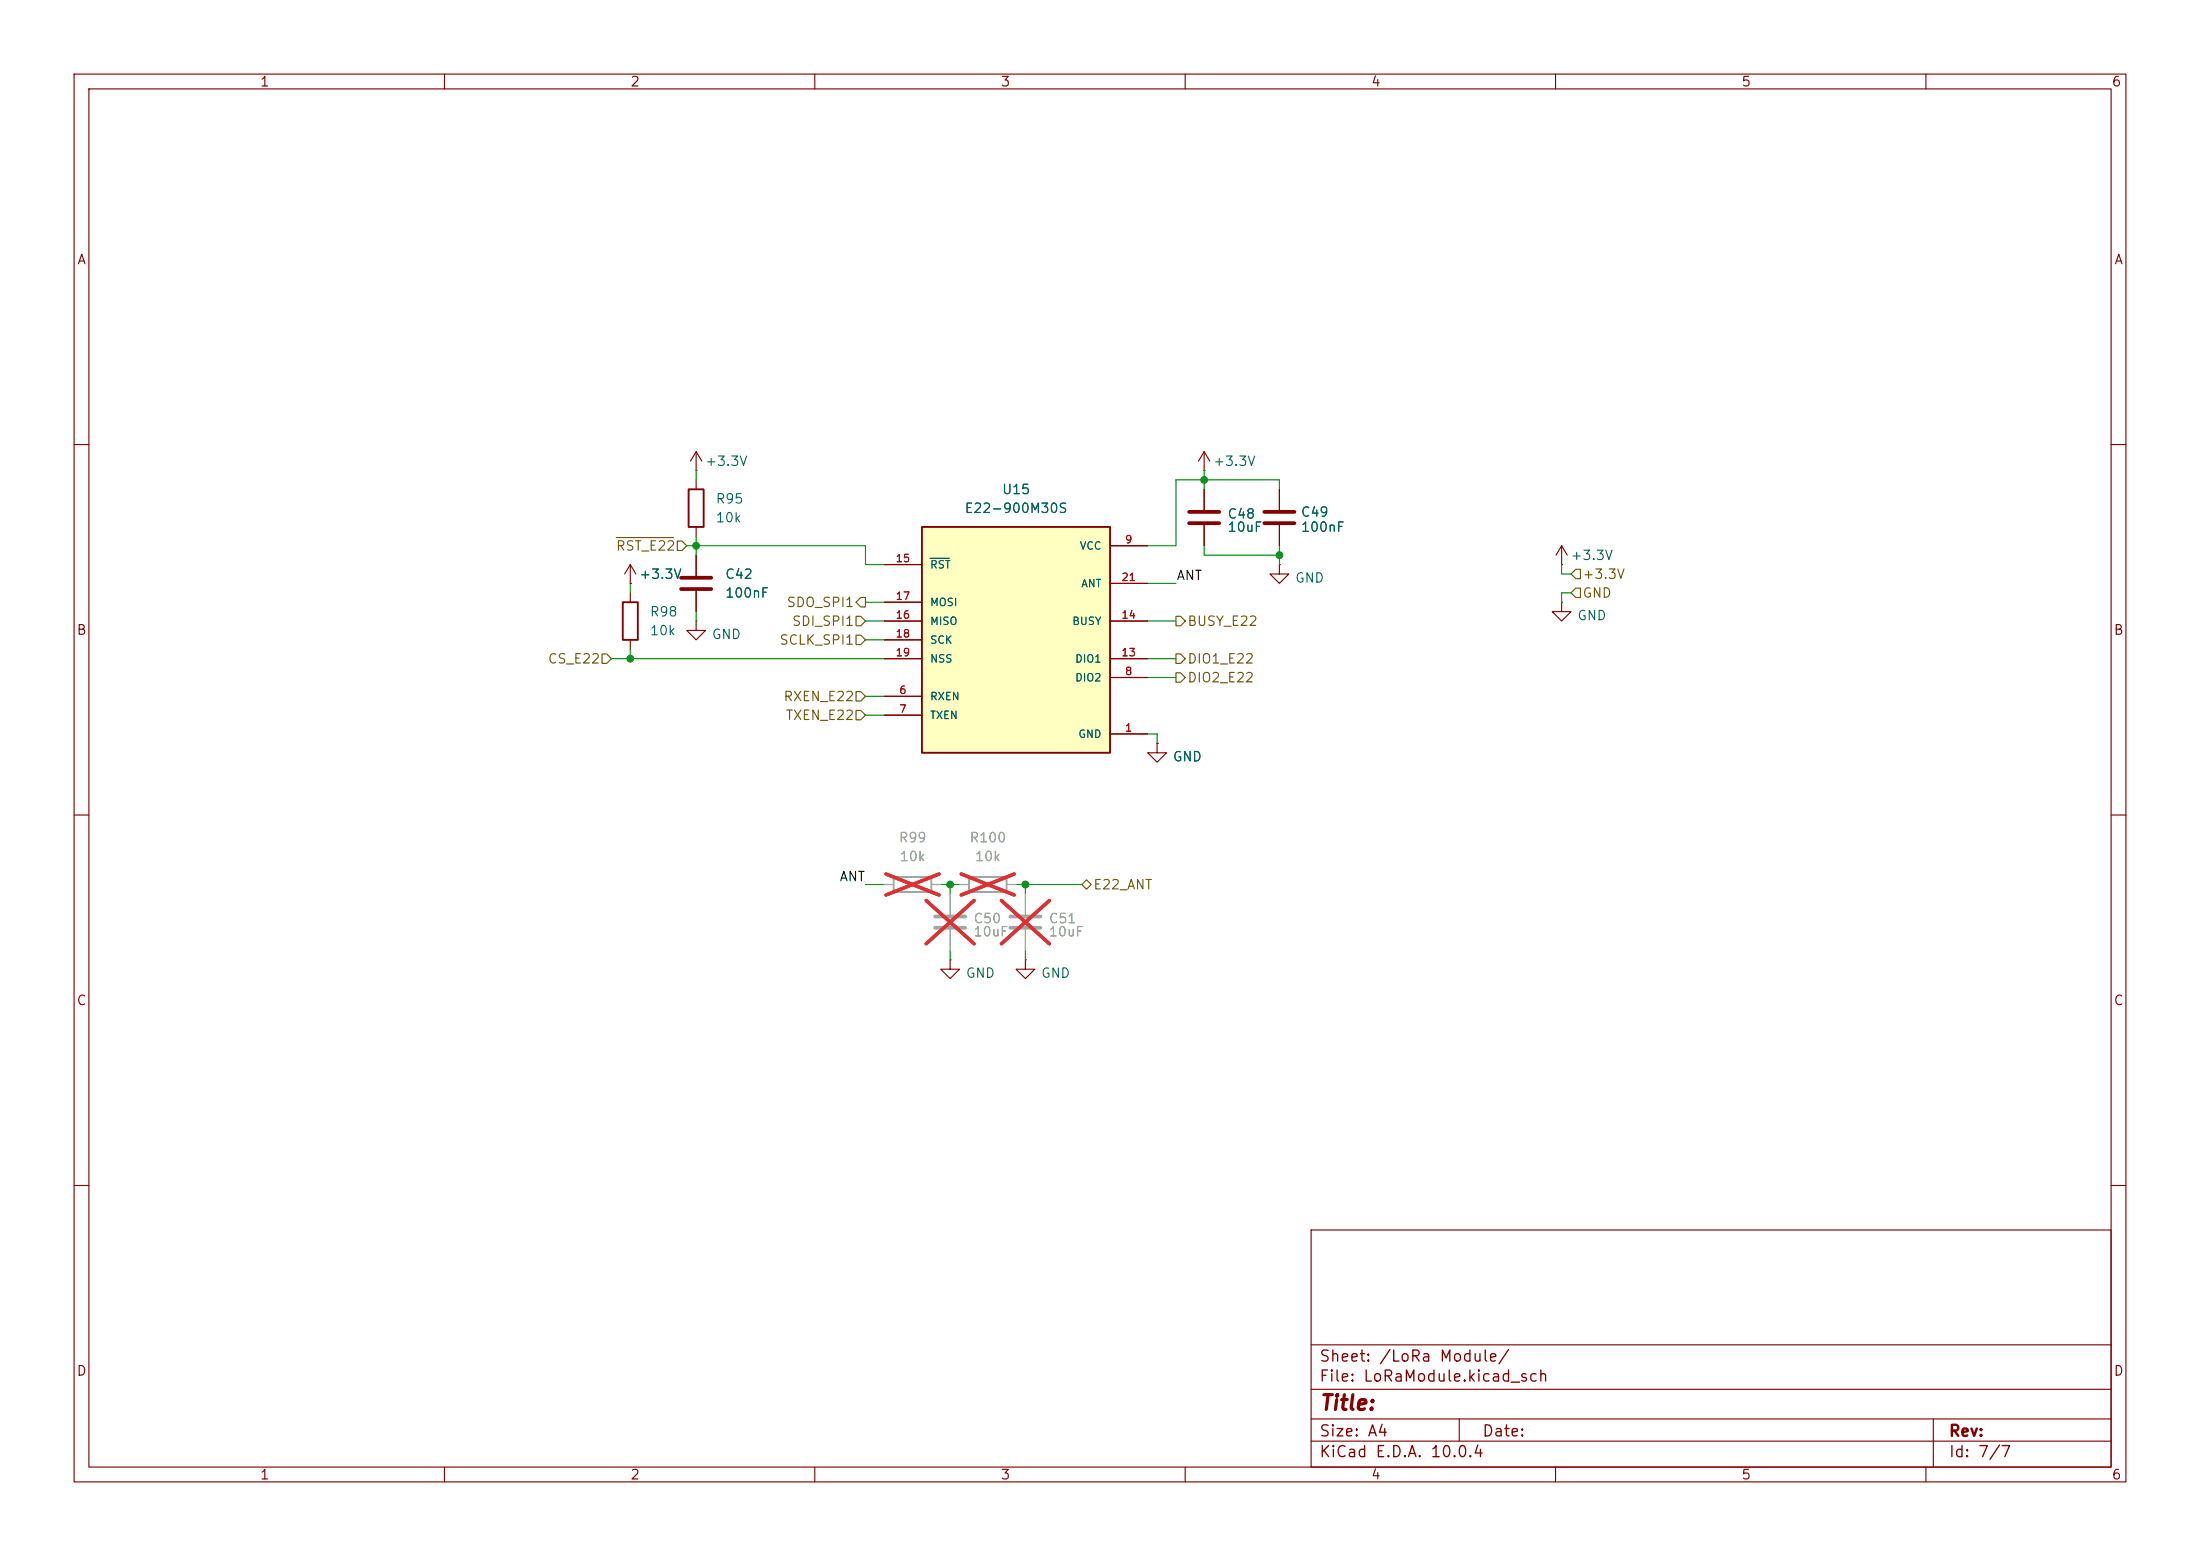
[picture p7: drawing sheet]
(kicad_sch
 (version 20260306)
 (generator "eeschema")
 (generator_version "10.0")
 (paper "A4")
 (lib_symbols
  (symbol "Device:C"
   (pin_numbers (hide yes))
   (pin_names
    (offset 0.254)) (exclude_from_sim no) (in_bom yes) (on_board yes)
   (in_pos_files yes)
   (duplicate_pin_numbers_are_jumpers no)
   (property "Reference" "C" (at 0.635 2.54 0) (show_name no) (do_not_autoplace no) (effects (font (size 1.27 1.27)) (justify left)))
   (property "Value" "C" (at 0.635 -2.54 0) (show_name no) (do_not_autoplace no) (effects (font (size 1.27 1.27)) (justify left)))
   (property "Footprint" "" (at 0.9652 -3.81 0) (show_name no) (do_not_autoplace no) (hide yes) (effects (font (size 1.27 1.27))))
   (property "Datasheet" "" (at 0 0 0) (show_name no) (do_not_autoplace no) (hide yes) (effects (font (size 1.27 1.27))))
   (property "Description" "Unpolarized capacitor" (at 0 0 0) (show_name no) (do_not_autoplace no) (hide yes) (effects (font (size 1.27 1.27))))
   (symbol "C_0_1"
    (polyline (pts (xy -2.032 0.762) (xy 2.032 0.762)) (stroke (width 0.508) (type default)) (fill (type none)))
    (polyline (pts (xy -2.032 -0.762) (xy 2.032 -0.762)) (stroke (width 0.508) (type default)) (fill (type none))))
   (symbol "C_1_1"
    (pin passive line (at 0 3.81 270) (length 2.794) (name "" (effects (font (size 1.27 1.27)))) (number "1" (effects (font (size 1.27 1.27)))))
    (pin passive line (at 0 -3.81 90) (length 2.794) (name "" (effects (font (size 1.27 1.27)))) (number "2" (effects (font (size 1.27 1.27))))))
   (embedded_fonts no))
  (symbol "Device:R"
   (pin_numbers (hide yes))
   (pin_names
    (offset 0)) (exclude_from_sim no) (in_bom yes) (on_board yes)
   (in_pos_files yes)
   (duplicate_pin_numbers_are_jumpers no)
   (property "Reference" "R" (at 2.032 0 90) (show_name no) (do_not_autoplace no) (effects (font (size 1.27 1.27))))
   (property "Value" "R" (at 0 0 90) (show_name no) (do_not_autoplace no) (effects (font (size 1.27 1.27))))
   (property "Footprint" "" (at -1.778 0 90) (show_name no) (do_not_autoplace no) (hide yes) (effects (font (size 1.27 1.27))))
   (property "Datasheet" "" (at 0 0 0) (show_name no) (do_not_autoplace no) (hide yes) (effects (font (size 1.27 1.27))))
   (property "Description" "Resistor" (at 0 0 0) (show_name no) (do_not_autoplace no) (hide yes) (effects (font (size 1.27 1.27))))
   (symbol "R_0_1"
    (rectangle (start -1.016 -2.54) (end 1.016 2.54) (stroke (width 0.254) (type default)) (fill (type none))))
   (symbol "R_1_1"
    (pin passive line (at 0 3.81 270) (length 1.27) (name "" (effects (font (size 1.27 1.27)))) (number "1" (effects (font (size 1.27 1.27)))))
    (pin passive line (at 0 -3.81 90) (length 1.27) (name "" (effects (font (size 1.27 1.27)))) (number "2" (effects (font (size 1.27 1.27))))))
   (embedded_fonts no))
  (symbol "DeviceComponents:E22-900M30S"
   (pin_names
    (offset 1.016)) (exclude_from_sim no) (in_bom yes) (on_board yes)
   (in_pos_files yes)
   (duplicate_pin_numbers_are_jumpers no)
   (property "Reference" "U" (at -12.7 16.002 0) (show_name no) (do_not_autoplace no) (effects (font (size 1.27 1.27)) (justify left bottom)))
   (property "Value" "E22-900M30S" (at -12.7 -17.78 0) (show_name no) (do_not_autoplace no) (effects (font (size 1.27 1.27)) (justify left bottom)))
   (property "Footprint" "DeviceComponents:XCVR_E22-900M30S" (at 0 0 0) (show_name no) (do_not_autoplace no) (hide yes) (effects (font (size 1.27 1.27)) (justify bottom)))
   (property "Datasheet" "" (at 0 0 0) (show_name no) (do_not_autoplace no) (hide yes) (effects (font (size 1.27 1.27))))
   (property "Description" "" (at 0 0 0) (show_name no) (do_not_autoplace no) (hide yes) (effects (font (size 1.27 1.27)) (justify bottom)))
   (property "MF" "" (at 0 0 0) (show_name no) (do_not_autoplace no) (hide yes) (effects (font (size 1.27 1.27)) (justify bottom)))
   (property "MAXIMUM_PACKAGE_HEIGHT" "" (at 0 0 0) (show_name no) (do_not_autoplace no) (hide yes) (effects (font (size 1.27 1.27)) (justify bottom)))
   (property "Package" "" (at 0 0 0) (show_name no) (do_not_autoplace no) (hide yes) (effects (font (size 1.27 1.27)) (justify bottom)))
   (property "Price" "" (at 0 0 0) (show_name no) (do_not_autoplace no) (hide yes) (effects (font (size 1.27 1.27)) (justify bottom)))
   (property "Check_prices" "" (at 0 0 0) (show_name no) (do_not_autoplace no) (hide yes) (effects (font (size 1.27 1.27)) (justify bottom)))
   (property "STANDARD" "" (at 0 0 0) (show_name no) (do_not_autoplace no) (hide yes) (effects (font (size 1.27 1.27)) (justify bottom)))
   (property "PARTREV" "" (at 0 0 0) (show_name no) (do_not_autoplace no) (hide yes) (effects (font (size 1.27 1.27)) (justify bottom)))
   (property "SnapEDA_Link" "" (at 0 0 0) (show_name no) (do_not_autoplace no) (hide yes) (effects (font (size 1.27 1.27)) (justify bottom)))
   (property "MP" "" (at 0 0 0) (show_name no) (do_not_autoplace no) (hide yes) (effects (font (size 1.27 1.27)) (justify bottom)))
   (property "Availability" "" (at 0 0 0) (show_name no) (do_not_autoplace no) (hide yes) (effects (font (size 1.27 1.27)) (justify bottom)))
   (property "MANUFACTURER" "" (at 0 0 0) (show_name no) (do_not_autoplace no) (hide yes) (effects (font (size 1.27 1.27)) (justify bottom)))
   (symbol "E22-900M30S_0_0"
    (rectangle (start -12.7 15.24) (end 12.7 -15.24) (stroke (width 0.254) (type default)) (fill (type background)))
    (pin power_in line (at 17.78 -12.7 180) (length 5.08) (name "GND" (effects (font (size 1.016 1.016)))) (number "1" (effects (font (size 1.016 1.016)))))
    (pin power_in line (at 17.78 -12.7 180) (length 5.08) (hide yes) (name "GND" (effects (font (size 1.016 1.016)))) (number "2" (effects (font (size 1.016 1.016)))))
    (pin power_in line (at 17.78 -12.7 180) (length 5.08) (hide yes) (name "GND" (effects (font (size 1.016 1.016)))) (number "3" (effects (font (size 1.016 1.016)))))
    (pin power_in line (at 17.78 -12.7 180) (length 5.08) (hide yes) (name "GND" (effects (font (size 1.016 1.016)))) (number "4" (effects (font (size 1.016 1.016)))))
    (pin power_in line (at 17.78 -12.7 180) (length 5.08) (hide yes) (name "GND" (effects (font (size 1.016 1.016)))) (number "5" (effects (font (size 1.016 1.016)))))
    (pin input line (at -17.78 -7.62 0) (length 5.08) (name "RXEN" (effects (font (size 1.016 1.016)))) (number "6" (effects (font (size 1.016 1.016)))))
    (pin input line (at -17.78 -10.16 0) (length 5.08) (name "TXEN" (effects (font (size 1.016 1.016)))) (number "7" (effects (font (size 1.016 1.016)))))
    (pin bidirectional line (at 17.78 -5.08 180) (length 5.08) (name "DIO2" (effects (font (size 1.016 1.016)))) (number "8" (effects (font (size 1.016 1.016)))))
    (pin power_in line (at 17.78 12.7 180) (length 5.08) (name "VCC" (effects (font (size 1.016 1.016)))) (number "9" (effects (font (size 1.016 1.016)))))
    (pin power_in line (at 17.78 -12.7 180) (length 5.08) (hide yes) (name "GND" (effects (font (size 1.016 1.016)))) (number "11" (effects (font (size 1.016 1.016)))))
    (pin power_in line (at 17.78 -12.7 180) (length 5.08) (hide yes) (name "GND" (effects (font (size 1.016 1.016)))) (number "12" (effects (font (size 1.016 1.016)))))
    (pin bidirectional line (at 17.78 -2.54 180) (length 5.08) (name "DIO1" (effects (font (size 1.016 1.016)))) (number "13" (effects (font (size 1.016 1.016)))))
    (pin output line (at 17.78 2.54 180) (length 5.08) (name "BUSY" (effects (font (size 1.016 1.016)))) (number "14" (effects (font (size 1.016 1.016)))))
    (pin input line (at -17.78 10.16 0) (length 5.08) (name "~{RST}" (effects (font (size 1.016 1.016)))) (number "15" (effects (font (size 1.016 1.016)))))
    (pin output line (at -17.78 2.54 0) (length 5.08) (name "MISO" (effects (font (size 1.016 1.016)))) (number "16" (effects (font (size 1.016 1.016)))))
    (pin input line (at -17.78 5.08 0) (length 5.08) (name "MOSI" (effects (font (size 1.016 1.016)))) (number "17" (effects (font (size 1.016 1.016)))))
    (pin input line (at -17.78 0 0) (length 5.08) (name "SCK" (effects (font (size 1.016 1.016)))) (number "18" (effects (font (size 1.016 1.016)))))
    (pin input line (at -17.78 -2.54 0) (length 5.08) (name "NSS" (effects (font (size 1.016 1.016)))) (number "19" (effects (font (size 1.016 1.016)))))
    (pin power_in line (at 17.78 -12.7 180) (length 5.08) (hide yes) (name "GND" (effects (font (size 1.016 1.016)))) (number "20" (effects (font (size 1.016 1.016)))))
    (pin output line (at 17.78 7.62 180) (length 5.08) (name "ANT" (effects (font (size 1.016 1.016)))) (number "21" (effects (font (size 1.016 1.016)))))
    (pin power_in line (at 17.78 -12.7 180) (length 5.08) (hide yes) (name "GND" (effects (font (size 1.016 1.016)))) (number "22" (effects (font (size 1.016 1.016))))))
   (symbol "E22-900M30S_1_0"
    (pin passive line (at 17.78 12.7 180) (length 5.08) (hide yes) (name "VCC" (effects (font (size 1.016 1.016)))) (number "10" (effects (font (size 1.016 1.016))))))
   (embedded_fonts no))
  (symbol "power:+3.3V"
   (power global)
   (pin_numbers (hide yes))
   (pin_names
    (offset 0) (hide yes)) (exclude_from_sim no) (in_bom yes) (on_board yes)
   (in_pos_files yes)
   (duplicate_pin_numbers_are_jumpers no)
   (property "Reference" "#PWR" (at 0 -3.81 0) (show_name no) (do_not_autoplace no) (hide yes) (effects (font (size 1.27 1.27))))
   (property "Value" "+3.3V" (at 0 3.556 0) (show_name no) (do_not_autoplace no) (effects (font (size 1.27 1.27))))
   (property "Footprint" "" (at 0 0 0) (show_name no) (do_not_autoplace no) (hide yes) (effects (font (size 1.27 1.27))))
   (property "Datasheet" "" (at 0 0 0) (show_name no) (do_not_autoplace no) (hide yes) (effects (font (size 1.27 1.27))))
   (property "Description" "Power symbol creates a global label with name \"+3.3V\"" (at 0 0 0) (show_name no) (do_not_autoplace no) (hide yes) (effects (font (size 1.27 1.27))))
   (symbol "+3.3V_0_1"
    (polyline (pts (xy -0.762 1.27) (xy 0 2.54)) (stroke (width 0) (type default)) (fill (type none)))
    (polyline (pts (xy 0 2.54) (xy 0.762 1.27)) (stroke (width 0) (type default)) (fill (type none)))
    (polyline (pts (xy 0 0) (xy 0 2.54)) (stroke (width 0) (type default)) (fill (type none))))
   (symbol "+3.3V_1_1"
    (pin power_in line (at 0 0 90) (length 0) (name "" (effects (font (size 1.27 1.27)))) (number "1" (effects (font (size 1.27 1.27))))))
   (embedded_fonts no))
  (symbol "power:GND"
   (power global)
   (pin_numbers (hide yes))
   (pin_names
    (offset 0) (hide yes)) (exclude_from_sim no) (in_bom yes) (on_board yes)
   (in_pos_files yes)
   (duplicate_pin_numbers_are_jumpers no)
   (property "Reference" "#PWR" (at 0 -6.35 0) (show_name no) (do_not_autoplace no) (hide yes) (effects (font (size 1.27 1.27))))
   (property "Value" "GND" (at 0 -3.81 0) (show_name no) (do_not_autoplace no) (effects (font (size 1.27 1.27))))
   (property "Footprint" "" (at 0 0 0) (show_name no) (do_not_autoplace no) (hide yes) (effects (font (size 1.27 1.27))))
   (property "Datasheet" "" (at 0 0 0) (show_name no) (do_not_autoplace no) (hide yes) (effects (font (size 1.27 1.27))))
   (property "Description" "Power symbol creates a global label with name \"GND\" , ground" (at 0 0 0) (show_name no) (do_not_autoplace no) (hide yes) (effects (font (size 1.27 1.27))))
   (symbol "GND_0_1"
    (polyline (pts (xy 0 0) (xy 0 -1.27) (xy 1.27 -1.27) (xy 0 -2.54) (xy -1.27 -1.27) (xy 0 -1.27)) (stroke (width 0) (type default)) (fill (type none))))
   (symbol "GND_1_1"
    (pin power_in line (at 0 0 270) (length 0) (name "" (effects (font (size 1.27 1.27)))) (number "1" (effects (font (size 1.27 1.27))))))
   (embedded_fonts no)))
 (junction
  (at 138.43 119.38)
  (diameter 0)
  (color 0 0 0 0))
 (junction
  (at 172.72 74.93)
  (diameter 0)
  (color 0 0 0 0))
 (junction
  (at 93.98 73.66)
  (diameter 0)
  (color 0 0 0 0))
 (junction
  (at 85.09 88.9)
  (diameter 0)
  (color 0 0 0 0))
 (junction
  (at 128.27 119.38)
  (diameter 0)
  (color 0 0 0 0))
 (junction
  (at 162.56 64.77)
  (diameter 0)
  (color 0 0 0 0))
 (wire
  (pts (xy 93.98 63.5) (xy 93.98 64.77))
  (stroke (width 0) (type default)))
 (wire
  (pts (xy 128.27 119.38) (xy 128.27 120.65))
  (stroke (width 0) (type default)))
 (wire
  (pts (xy 162.56 74.93) (xy 172.72 74.93))
  (stroke (width 0) (type default)))
 (wire
  (pts (xy 137.16 119.38) (xy 138.43 119.38))
  (stroke (width 0) (type default)))
 (wire
  (pts (xy 116.84 81.28) (xy 119.38 81.28))
  (stroke (width 0) (type default)))
 (wire
  (pts (xy 162.56 64.77) (xy 172.72 64.77))
  (stroke (width 0) (type default)))
 (wire
  (pts (xy 116.84 76.2) (xy 119.38 76.2))
  (stroke (width 0) (type default)))
 (wire
  (pts (xy 158.75 73.66) (xy 158.75 64.77))
  (stroke (width 0) (type default)))
 (wire
  (pts (xy 154.94 78.74) (xy 158.75 78.74))
  (stroke (width 0) (type default)))
 (wire
  (pts (xy 154.94 99.06) (xy 156.21 99.06))
  (stroke (width 0) (type default)))
 (wire
  (pts (xy 162.56 73.66) (xy 162.56 74.93))
  (stroke (width 0) (type default)))
 (wire
  (pts (xy 172.72 74.93) (xy 172.72 73.66))
  (stroke (width 0) (type default)))
 (wire
  (pts (xy 82.55 88.9) (xy 85.09 88.9))
  (stroke (width 0) (type default)))
 (wire
  (pts (xy 116.84 119.38) (xy 119.38 119.38))
  (stroke (width 0) (type default)))
 (wire
  (pts (xy 93.98 74.93) (xy 93.98 73.66))
  (stroke (width 0) (type default)))
 (wire
  (pts (xy 162.56 63.5) (xy 162.56 64.77))
  (stroke (width 0) (type default)))
 (wire
  (pts (xy 210.82 81.28) (xy 210.82 80.01))
  (stroke (width 0) (type default)))
 (wire
  (pts (xy 93.98 82.55) (xy 93.98 83.82))
  (stroke (width 0) (type default)))
 (wire
  (pts (xy 154.94 88.9) (xy 158.75 88.9))
  (stroke (width 0) (type default)))
 (wire
  (pts (xy 128.27 119.38) (xy 129.54 119.38))
  (stroke (width 0) (type default)))
 (wire
  (pts (xy 158.75 64.77) (xy 162.56 64.77))
  (stroke (width 0) (type default)))
 (wire
  (pts (xy 116.84 93.98) (xy 119.38 93.98))
  (stroke (width 0) (type default)))
 (wire
  (pts (xy 154.94 91.44) (xy 158.75 91.44))
  (stroke (width 0) (type default)))
 (wire
  (pts (xy 210.82 76.2) (xy 210.82 77.47))
  (stroke (width 0) (type default)))
 (wire
  (pts (xy 127 119.38) (xy 128.27 119.38))
  (stroke (width 0) (type default)))
 (wire
  (pts (xy 138.43 119.38) (xy 138.43 120.65))
  (stroke (width 0) (type default)))
 (wire
  (pts (xy 92.71 73.66) (xy 93.98 73.66))
  (stroke (width 0) (type default)))
 (wire
  (pts (xy 85.09 78.74) (xy 85.09 80.01))
  (stroke (width 0) (type default)))
 (wire
  (pts (xy 172.72 74.93) (xy 172.72 76.2))
  (stroke (width 0) (type default)))
 (wire
  (pts (xy 162.56 64.77) (xy 162.56 66.04))
  (stroke (width 0) (type default)))
 (wire
  (pts (xy 210.82 77.47) (xy 212.09 77.47))
  (stroke (width 0) (type default)))
 (wire
  (pts (xy 116.84 96.52) (xy 119.38 96.52))
  (stroke (width 0) (type default)))
 (wire
  (pts (xy 93.98 72.39) (xy 93.98 73.66))
  (stroke (width 0) (type default)))
 (wire
  (pts (xy 85.09 87.63) (xy 85.09 88.9))
  (stroke (width 0) (type default)))
 (wire
  (pts (xy 116.84 86.36) (xy 119.38 86.36))
  (stroke (width 0) (type default)))
 (wire
  (pts (xy 93.98 73.66) (xy 116.84 73.66))
  (stroke (width 0) (type default)))
 (wire
  (pts (xy 138.43 119.38) (xy 146.05 119.38))
  (stroke (width 0) (type default)))
 (wire
  (pts (xy 128.27 128.27) (xy 128.27 129.54))
  (stroke (width 0) (type default)))
 (wire
  (pts (xy 154.94 83.82) (xy 158.75 83.82))
  (stroke (width 0) (type default)))
 (wire
  (pts (xy 116.84 83.82) (xy 119.38 83.82))
  (stroke (width 0) (type default)))
 (wire
  (pts (xy 85.09 88.9) (xy 119.38 88.9))
  (stroke (width 0) (type default)))
 (wire
  (pts (xy 138.43 128.27) (xy 138.43 129.54))
  (stroke (width 0) (type default)))
 (wire
  (pts (xy 172.72 64.77) (xy 172.72 66.04))
  (stroke (width 0) (type default)))
 (wire
  (pts (xy 210.82 80.01) (xy 212.09 80.01))
  (stroke (width 0) (type default)))
 (wire
  (pts (xy 156.21 99.06) (xy 156.21 100.33))
  (stroke (width 0) (type default)))
 (wire
  (pts (xy 154.94 73.66) (xy 158.75 73.66))
  (stroke (width 0) (type default)))
 (wire
  (pts (xy 116.84 73.66) (xy 116.84 76.2))
  (stroke (width 0) (type default)))
 (label "ANT"
  (at 116.84 119.38 180)
  (effects (font (size 1.27 1.27)) (justify right bottom)))
 (label "ANT"
  (at 158.75 78.74 0)
  (effects (font (size 1.27 1.27)) (justify left bottom)))
 (hierarchical_label "BUSY_E22"
  (shape output)
  (at 158.75 83.82 0)
  (effects (font (size 1.27 1.27)) (justify left)))
 (hierarchical_label "SDI_SPI1"
  (shape input)
  (at 116.84 83.82 180)
  (effects (font (size 1.27 1.27)) (justify right)))
 (hierarchical_label "SDO_SPI1"
  (shape output)
  (at 116.84 81.28 180)
  (effects (font (size 1.27 1.27)) (justify right)))
 (hierarchical_label "TXEN_E22"
  (shape input)
  (at 116.84 96.52 180)
  (effects (font (size 1.27 1.27)) (justify right)))
 (hierarchical_label "GND"
  (shape input)
  (at 212.09 80.01 0)
  (effects (font (size 1.27 1.27)) (justify left)))
 (hierarchical_label "E22_ANT"
  (shape bidirectional)
  (at 146.05 119.38 0)
  (effects (font (size 1.27 1.27)) (justify left)))
 (hierarchical_label "SCLK_SPI1"
  (shape input)
  (at 116.84 86.36 180)
  (effects (font (size 1.27 1.27)) (justify right)))
 (hierarchical_label "CS_E22"
  (shape input)
  (at 82.55 88.9 180)
  (effects (font (size 1.27 1.27)) (justify right)))
 (hierarchical_label "DIO1_E22"
  (shape output)
  (at 158.75 88.9 0)
  (effects (font (size 1.27 1.27)) (justify left)))
 (hierarchical_label "DIO2_E22"
  (shape output)
  (at 158.75 91.44 0)
  (effects (font (size 1.27 1.27)) (justify left)))
 (hierarchical_label "~{RST_E22}"
  (shape input)
  (at 92.71 73.66 180)
  (effects (font (size 1.27 1.27)) (justify right)))
 (hierarchical_label "+3.3V"
  (shape input)
  (at 212.09 77.47 0)
  (effects (font (size 1.27 1.27)) (justify left)))
 (hierarchical_label "RXEN_E22"
  (shape input)
  (at 116.84 93.98 180)
  (effects (font (size 1.27 1.27)) (justify right)))
 (symbol
  (lib_id "Device:C")
  (at 93.98 78.74 0)
  (unit 1)
  (body_style 1)
  (exclude_from_sim no)
  (in_bom yes)
  (on_board yes)
  (in_pos_files yes)
  (dnp no)
  (fields_autoplaced yes)
  (property "Reference" "C42" (at 97.79 77.4699 0) (show_name no) (do_not_autoplace no) (effects (font (size 1.27 1.27)) (justify left)))
  (property "Value" "100nF" (at 97.79 80.0099 0) (show_name no) (do_not_autoplace no) (effects (font (size 1.27 1.27)) (justify left)))
  (property "Footprint" "Capacitor_SMD:C_0805_2012Metric" (at 94.9452 82.55 0) (hide yes) (show_name no) (do_not_autoplace no) (effects (font (size 1.27 1.27))))
  (property "Datasheet" "" (at 93.98 78.74 0) (hide yes) (show_name no) (do_not_autoplace no) (effects (font (size 1.27 1.27))))
  (property "Description" "Unpolarized capacitor" (at 93.98 78.74 0) (hide yes) (show_name no) (do_not_autoplace no) (effects (font (size 1.27 1.27))))
  (pin "2")
  (pin "1"))
 (symbol
  (lib_id "power:GND")
  (at 128.27 129.54 0)
  (unit 1)
  (body_style 1)
  (exclude_from_sim no)
  (in_bom yes)
  (on_board yes)
  (in_pos_files yes)
  (dnp no)
  (property "Reference" "#PWR0130" (at 128.27 135.89 0) (hide yes) (show_name no) (do_not_autoplace no) (effects (font (size 1.27 1.27))))
  (property "Value" "GND" (at 132.334 131.318 0) (show_name no) (do_not_autoplace no) (effects (font (size 1.27 1.27))))
  (property "Footprint" "" (at 128.27 129.54 0) (hide yes) (show_name no) (do_not_autoplace no) (effects (font (size 1.27 1.27))))
  (property "Datasheet" "" (at 128.27 129.54 0) (hide yes) (show_name no) (do_not_autoplace no) (effects (font (size 1.27 1.27))))
  (property "Description" "Power symbol creates a global label with name \"GND\" , ground" (at 128.27 129.54 0) (hide yes) (show_name no) (do_not_autoplace no) (effects (font (size 1.27 1.27))))
  (pin "1"))
 (symbol
  (lib_id "power:GND")
  (at 156.21 100.33 0)
  (unit 1)
  (body_style 1)
  (exclude_from_sim no)
  (in_bom yes)
  (on_board yes)
  (in_pos_files yes)
  (dnp no)
  (property "Reference" "#PWR0118" (at 156.21 106.68 0) (hide yes) (show_name no) (do_not_autoplace no) (effects (font (size 1.27 1.27))))
  (property "Value" "GND" (at 160.274 102.108 0) (show_name no) (do_not_autoplace no) (effects (font (size 1.27 1.27))))
  (property "Footprint" "" (at 156.21 100.33 0) (hide yes) (show_name no) (do_not_autoplace no) (effects (font (size 1.27 1.27))))
  (property "Datasheet" "" (at 156.21 100.33 0) (hide yes) (show_name no) (do_not_autoplace no) (effects (font (size 1.27 1.27))))
  (property "Description" "Power symbol creates a global label with name \"GND\" , ground" (at 156.21 100.33 0) (hide yes) (show_name no) (do_not_autoplace no) (effects (font (size 1.27 1.27))))
  (pin "1"))
 (symbol
  (lib_id "DeviceComponents:E22-900M30S")
  (at 137.16 86.36 0)
  (unit 1)
  (body_style 1)
  (exclude_from_sim no)
  (in_bom yes)
  (on_board yes)
  (in_pos_files yes)
  (dnp no)
  (fields_autoplaced yes)
  (property "Reference" "U15" (at 137.16 66.04 0) (show_name no) (do_not_autoplace no) (effects (font (size 1.27 1.27))))
  (property "Value" "E22-900M30S" (at 137.16 68.58 0) (show_name no) (do_not_autoplace no) (effects (font (size 1.27 1.27))))
  (property "Footprint" "DeviceComponents:XCVR_E22-900M30S" (at 137.16 86.36 0) (hide yes) (show_name no) (do_not_autoplace no) (effects (font (size 1.27 1.27)) (justify bottom)))
  (property "Datasheet" "" (at 137.16 86.36 0) (hide yes) (show_name no) (do_not_autoplace no) (effects (font (size 1.27 1.27))))
  (property "Description" "" (at 137.16 86.36 0) (hide yes) (show_name no) (do_not_autoplace no) (effects (font (size 1.27 1.27)) (justify bottom)))
  (property "MF" "" (at 137.16 86.36 0) (hide yes) (show_name no) (do_not_autoplace no) (effects (font (size 1.27 1.27)) (justify bottom)))
  (property "MAXIMUM_PACKAGE_HEIGHT" "" (at 137.16 86.36 0) (hide yes) (show_name no) (do_not_autoplace no) (effects (font (size 1.27 1.27)) (justify bottom)))
  (property "Package" "" (at 137.16 86.36 0) (hide yes) (show_name no) (do_not_autoplace no) (effects (font (size 1.27 1.27)) (justify bottom)))
  (property "Price" "" (at 137.16 86.36 0) (hide yes) (show_name no) (do_not_autoplace no) (effects (font (size 1.27 1.27)) (justify bottom)))
  (property "Check_prices" "" (at 137.16 86.36 0) (hide yes) (show_name no) (do_not_autoplace no) (effects (font (size 1.27 1.27)) (justify bottom)))
  (property "STANDARD" "" (at 137.16 86.36 0) (hide yes) (show_name no) (do_not_autoplace no) (effects (font (size 1.27 1.27)) (justify bottom)))
  (property "PARTREV" "" (at 137.16 86.36 0) (hide yes) (show_name no) (do_not_autoplace no) (effects (font (size 1.27 1.27)) (justify bottom)))
  (property "SnapEDA_Link" "" (at 137.16 86.36 0) (hide yes) (show_name no) (do_not_autoplace no) (effects (font (size 1.27 1.27)) (justify bottom)))
  (property "MP" "" (at 137.16 86.36 0) (hide yes) (show_name no) (do_not_autoplace no) (effects (font (size 1.27 1.27)) (justify bottom)))
  (property "Availability" "" (at 137.16 86.36 0) (hide yes) (show_name no) (do_not_autoplace no) (effects (font (size 1.27 1.27)) (justify bottom)))
  (property "MANUFACTURER" "" (at 137.16 86.36 0) (hide yes) (show_name no) (do_not_autoplace no) (effects (font (size 1.27 1.27)) (justify bottom)))
  (pin "17")
  (pin "13")
  (pin "15")
  (pin "12")
  (pin "14")
  (pin "11")
  (pin "10")
  (pin "9")
  (pin "8")
  (pin "5")
  (pin "7")
  (pin "2")
  (pin "4")
  (pin "1")
  (pin "6")
  (pin "3")
  (pin "22")
  (pin "21")
  (pin "20")
  (pin "19")
  (pin "18")
  (pin "16"))
 (symbol
  (lib_id "Device:C")
  (at 138.43 124.46 0)
  (unit 1)
  (body_style 1)
  (exclude_from_sim no)
  (in_bom yes)
  (on_board yes)
  (in_pos_files yes)
  (dnp yes)
  (property "Reference" "C51" (at 141.478 123.952 0) (show_name no) (do_not_autoplace no) (effects (font (size 1.27 1.27)) (justify left)))
  (property "Value" "10uF" (at 141.478 125.73 0) (show_name no) (do_not_autoplace no) (effects (font (size 1.27 1.27)) (justify left)))
  (property "Footprint" "Capacitor_SMD:C_0805_2012Metric" (at 139.3952 128.27 0) (hide yes) (show_name no) (do_not_autoplace no) (effects (font (size 1.27 1.27))))
  (property "Datasheet" "" (at 138.43 124.46 0) (hide yes) (show_name no) (do_not_autoplace no) (effects (font (size 1.27 1.27))))
  (property "Description" "Unpolarized capacitor" (at 138.43 124.46 0) (hide yes) (show_name no) (do_not_autoplace no) (effects (font (size 1.27 1.27))))
  (pin "2")
  (pin "1"))
 (symbol
  (lib_id "Device:R")
  (at 93.98 68.58 0)
  (unit 1)
  (body_style 1)
  (exclude_from_sim no)
  (in_bom yes)
  (on_board yes)
  (in_pos_files yes)
  (dnp no)
  (fields_autoplaced yes)
  (property "Reference" "R95" (at 96.52 67.3099 0) (show_name no) (do_not_autoplace no) (effects (font (size 1.27 1.27)) (justify left)))
  (property "Value" "10k" (at 96.52 69.8499 0) (show_name no) (do_not_autoplace no) (effects (font (size 1.27 1.27)) (justify left)))
  (property "Footprint" "Resistor_SMD:R_0805_2012Metric" (at 92.202 68.58 90) (hide yes) (show_name no) (do_not_autoplace no) (effects (font (size 1.27 1.27))))
  (property "Datasheet" "" (at 93.98 68.58 0) (hide yes) (show_name no) (do_not_autoplace no) (effects (font (size 1.27 1.27))))
  (property "Description" "Resistor" (at 93.98 68.58 0) (hide yes) (show_name no) (do_not_autoplace no) (effects (font (size 1.27 1.27))))
  (pin "1")
  (pin "2"))
 (symbol
  (lib_id "power:GND")
  (at 93.98 83.82 0)
  (unit 1)
  (body_style 1)
  (exclude_from_sim no)
  (in_bom yes)
  (on_board yes)
  (in_pos_files yes)
  (dnp no)
  (property "Reference" "#PWR0120" (at 93.98 90.17 0) (hide yes) (show_name no) (do_not_autoplace no) (effects (font (size 1.27 1.27))))
  (property "Value" "GND" (at 98.044 85.598 0) (show_name no) (do_not_autoplace no) (effects (font (size 1.27 1.27))))
  (property "Footprint" "" (at 93.98 83.82 0) (hide yes) (show_name no) (do_not_autoplace no) (effects (font (size 1.27 1.27))))
  (property "Datasheet" "" (at 93.98 83.82 0) (hide yes) (show_name no) (do_not_autoplace no) (effects (font (size 1.27 1.27))))
  (property "Description" "Power symbol creates a global label with name \"GND\" , ground" (at 93.98 83.82 0) (hide yes) (show_name no) (do_not_autoplace no) (effects (font (size 1.27 1.27))))
  (pin "1"))
 (symbol
  (lib_id "power:+3.3V")
  (at 93.98 63.5 0)
  (unit 1)
  (body_style 1)
  (exclude_from_sim no)
  (in_bom yes)
  (on_board yes)
  (in_pos_files yes)
  (dnp no)
  (property "Reference" "#PWR0119" (at 93.98 67.31 0) (hide yes) (show_name no) (do_not_autoplace no) (effects (font (size 1.27 1.27))))
  (property "Value" "+3.3V" (at 98.044 62.23 0) (show_name no) (do_not_autoplace no) (effects (font (size 1.27 1.27))))
  (property "Footprint" "" (at 93.98 63.5 0) (hide yes) (show_name no) (do_not_autoplace no) (effects (font (size 1.27 1.27))))
  (property "Datasheet" "" (at 93.98 63.5 0) (hide yes) (show_name no) (do_not_autoplace no) (effects (font (size 1.27 1.27))))
  (property "Description" "Power symbol creates a global label with name \"+3.3V\"" (at 93.98 63.5 0) (hide yes) (show_name no) (do_not_autoplace no) (effects (font (size 1.27 1.27))))
  (pin "1"))
 (symbol
  (lib_id "Device:C")
  (at 128.27 124.46 0)
  (unit 1)
  (body_style 1)
  (exclude_from_sim no)
  (in_bom yes)
  (on_board yes)
  (in_pos_files yes)
  (dnp yes)
  (property "Reference" "C50" (at 131.318 123.952 0) (show_name no) (do_not_autoplace no) (effects (font (size 1.27 1.27)) (justify left)))
  (property "Value" "10uF" (at 131.318 125.73 0) (show_name no) (do_not_autoplace no) (effects (font (size 1.27 1.27)) (justify left)))
  (property "Footprint" "Capacitor_SMD:C_0805_2012Metric" (at 129.2352 128.27 0) (hide yes) (show_name no) (do_not_autoplace no) (effects (font (size 1.27 1.27))))
  (property "Datasheet" "" (at 128.27 124.46 0) (hide yes) (show_name no) (do_not_autoplace no) (effects (font (size 1.27 1.27))))
  (property "Description" "Unpolarized capacitor" (at 128.27 124.46 0) (hide yes) (show_name no) (do_not_autoplace no) (effects (font (size 1.27 1.27))))
  (pin "2")
  (pin "1"))
 (symbol
  (lib_id "power:+3.3V")
  (at 85.09 78.74 0)
  (unit 1)
  (body_style 1)
  (exclude_from_sim no)
  (in_bom yes)
  (on_board yes)
  (in_pos_files yes)
  (dnp no)
  (property "Reference" "#PWR0128" (at 85.09 82.55 0) (hide yes) (show_name no) (do_not_autoplace no) (effects (font (size 1.27 1.27))))
  (property "Value" "+3.3V" (at 89.154 77.47 0) (show_name no) (do_not_autoplace no) (effects (font (size 1.27 1.27))))
  (property "Footprint" "" (at 85.09 78.74 0) (hide yes) (show_name no) (do_not_autoplace no) (effects (font (size 1.27 1.27))))
  (property "Datasheet" "" (at 85.09 78.74 0) (hide yes) (show_name no) (do_not_autoplace no) (effects (font (size 1.27 1.27))))
  (property "Description" "Power symbol creates a global label with name \"+3.3V\"" (at 85.09 78.74 0) (hide yes) (show_name no) (do_not_autoplace no) (effects (font (size 1.27 1.27))))
  (pin "1"))
 (symbol
  (lib_id "Device:C")
  (at 172.72 69.85 0)
  (unit 1)
  (body_style 1)
  (exclude_from_sim no)
  (in_bom yes)
  (on_board yes)
  (in_pos_files yes)
  (dnp no)
  (property "Reference" "C49" (at 175.514 69.088 0) (show_name no) (do_not_autoplace no) (effects (font (size 1.27 1.27)) (justify left)))
  (property "Value" "100nF" (at 175.514 71.12 0) (show_name no) (do_not_autoplace no) (effects (font (size 1.27 1.27)) (justify left)))
  (property "Footprint" "Capacitor_SMD:C_0805_2012Metric" (at 173.6852 73.66 0) (hide yes) (show_name no) (do_not_autoplace no) (effects (font (size 1.27 1.27))))
  (property "Datasheet" "" (at 172.72 69.85 0) (hide yes) (show_name no) (do_not_autoplace no) (effects (font (size 1.27 1.27))))
  (property "Description" "Unpolarized capacitor" (at 172.72 69.85 0) (hide yes) (show_name no) (do_not_autoplace no) (effects (font (size 1.27 1.27))))
  (pin "2")
  (pin "1"))
 (symbol
  (lib_id "Device:C")
  (at 162.56 69.85 0)
  (unit 1)
  (body_style 1)
  (exclude_from_sim no)
  (in_bom yes)
  (on_board yes)
  (in_pos_files yes)
  (dnp no)
  (property "Reference" "C48" (at 165.608 69.342 0) (show_name no) (do_not_autoplace no) (effects (font (size 1.27 1.27)) (justify left)))
  (property "Value" "10uF" (at 165.608 71.12 0) (show_name no) (do_not_autoplace no) (effects (font (size 1.27 1.27)) (justify left)))
  (property "Footprint" "Capacitor_SMD:C_0805_2012Metric" (at 163.5252 73.66 0) (hide yes) (show_name no) (do_not_autoplace no) (effects (font (size 1.27 1.27))))
  (property "Datasheet" "" (at 162.56 69.85 0) (hide yes) (show_name no) (do_not_autoplace no) (effects (font (size 1.27 1.27))))
  (property "Description" "Unpolarized capacitor" (at 162.56 69.85 0) (hide yes) (show_name no) (do_not_autoplace no) (effects (font (size 1.27 1.27))))
  (pin "2")
  (pin "1"))
 (symbol
  (lib_id "power:GND")
  (at 210.82 81.28 0)
  (unit 1)
  (body_style 1)
  (exclude_from_sim no)
  (in_bom yes)
  (on_board yes)
  (in_pos_files yes)
  (dnp no)
  (property "Reference" "#PWR0117" (at 210.82 87.63 0) (hide yes) (show_name no) (do_not_autoplace no) (effects (font (size 1.27 1.27))))
  (property "Value" "GND" (at 214.884 83.058 0) (show_name no) (do_not_autoplace no) (effects (font (size 1.27 1.27))))
  (property "Footprint" "" (at 210.82 81.28 0) (hide yes) (show_name no) (do_not_autoplace no) (effects (font (size 1.27 1.27))))
  (property "Datasheet" "" (at 210.82 81.28 0) (hide yes) (show_name no) (do_not_autoplace no) (effects (font (size 1.27 1.27))))
  (property "Description" "Power symbol creates a global label with name \"GND\" , ground" (at 210.82 81.28 0) (hide yes) (show_name no) (do_not_autoplace no) (effects (font (size 1.27 1.27))))
  (pin "1"))
 (symbol
  (lib_id "Device:R")
  (at 133.35 119.38 90)
  (unit 1)
  (body_style 1)
  (exclude_from_sim no)
  (in_bom yes)
  (on_board yes)
  (in_pos_files yes)
  (dnp yes)
  (fields_autoplaced yes)
  (property "Reference" "R100" (at 133.35 113.03 90) (show_name no) (do_not_autoplace no) (effects (font (size 1.27 1.27))))
  (property "Value" "10k" (at 133.35 115.57 90) (show_name no) (do_not_autoplace no) (effects (font (size 1.27 1.27))))
  (property "Footprint" "Resistor_SMD:R_0805_2012Metric" (at 133.35 121.158 90) (hide yes) (show_name no) (do_not_autoplace no) (effects (font (size 1.27 1.27))))
  (property "Datasheet" "" (at 133.35 119.38 0) (hide yes) (show_name no) (do_not_autoplace no) (effects (font (size 1.27 1.27))))
  (property "Description" "Resistor" (at 133.35 119.38 0) (hide yes) (show_name no) (do_not_autoplace no) (effects (font (size 1.27 1.27))))
  (pin "1")
  (pin "2"))
 (symbol
  (lib_id "power:+3.3V")
  (at 162.56 63.5 0)
  (unit 1)
  (body_style 1)
  (exclude_from_sim no)
  (in_bom yes)
  (on_board yes)
  (in_pos_files yes)
  (dnp no)
  (property "Reference" "#PWR0121" (at 162.56 67.31 0) (hide yes) (show_name no) (do_not_autoplace no) (effects (font (size 1.27 1.27))))
  (property "Value" "+3.3V" (at 166.624 62.23 0) (show_name no) (do_not_autoplace no) (effects (font (size 1.27 1.27))))
  (property "Footprint" "" (at 162.56 63.5 0) (hide yes) (show_name no) (do_not_autoplace no) (effects (font (size 1.27 1.27))))
  (property "Datasheet" "" (at 162.56 63.5 0) (hide yes) (show_name no) (do_not_autoplace no) (effects (font (size 1.27 1.27))))
  (property "Description" "Power symbol creates a global label with name \"+3.3V\"" (at 162.56 63.5 0) (hide yes) (show_name no) (do_not_autoplace no) (effects (font (size 1.27 1.27))))
  (pin "1"))
 (symbol
  (lib_id "Device:R")
  (at 85.09 83.82 0)
  (unit 1)
  (body_style 1)
  (exclude_from_sim no)
  (in_bom yes)
  (on_board yes)
  (in_pos_files yes)
  (dnp no)
  (fields_autoplaced yes)
  (property "Reference" "R98" (at 87.63 82.5499 0) (show_name no) (do_not_autoplace no) (effects (font (size 1.27 1.27)) (justify left)))
  (property "Value" "10k" (at 87.63 85.0899 0) (show_name no) (do_not_autoplace no) (effects (font (size 1.27 1.27)) (justify left)))
  (property "Footprint" "Resistor_SMD:R_0805_2012Metric" (at 83.312 83.82 90) (hide yes) (show_name no) (do_not_autoplace no) (effects (font (size 1.27 1.27))))
  (property "Datasheet" "" (at 85.09 83.82 0) (hide yes) (show_name no) (do_not_autoplace no) (effects (font (size 1.27 1.27))))
  (property "Description" "Resistor" (at 85.09 83.82 0) (hide yes) (show_name no) (do_not_autoplace no) (effects (font (size 1.27 1.27))))
  (pin "1")
  (pin "2"))
 (symbol
  (lib_id "Device:R")
  (at 123.19 119.38 90)
  (unit 1)
  (body_style 1)
  (exclude_from_sim no)
  (in_bom yes)
  (on_board yes)
  (in_pos_files yes)
  (dnp yes)
  (fields_autoplaced yes)
  (property "Reference" "R99" (at 123.19 113.03 90) (show_name no) (do_not_autoplace no) (effects (font (size 1.27 1.27))))
  (property "Value" "10k" (at 123.19 115.57 90) (show_name no) (do_not_autoplace no) (effects (font (size 1.27 1.27))))
  (property "Footprint" "Resistor_SMD:R_0805_2012Metric" (at 123.19 121.158 90) (hide yes) (show_name no) (do_not_autoplace no) (effects (font (size 1.27 1.27))))
  (property "Datasheet" "" (at 123.19 119.38 0) (hide yes) (show_name no) (do_not_autoplace no) (effects (font (size 1.27 1.27))))
  (property "Description" "Resistor" (at 123.19 119.38 0) (hide yes) (show_name no) (do_not_autoplace no) (effects (font (size 1.27 1.27))))
  (pin "1")
  (pin "2"))
 (symbol
  (lib_id "power:GND")
  (at 138.43 129.54 0)
  (unit 1)
  (body_style 1)
  (exclude_from_sim no)
  (in_bom yes)
  (on_board yes)
  (in_pos_files yes)
  (dnp no)
  (property "Reference" "#PWR0131" (at 138.43 135.89 0) (hide yes) (show_name no) (do_not_autoplace no) (effects (font (size 1.27 1.27))))
  (property "Value" "GND" (at 142.494 131.318 0) (show_name no) (do_not_autoplace no) (effects (font (size 1.27 1.27))))
  (property "Footprint" "" (at 138.43 129.54 0) (hide yes) (show_name no) (do_not_autoplace no) (effects (font (size 1.27 1.27))))
  (property "Datasheet" "" (at 138.43 129.54 0) (hide yes) (show_name no) (do_not_autoplace no) (effects (font (size 1.27 1.27))))
  (property "Description" "Power symbol creates a global label with name \"GND\" , ground" (at 138.43 129.54 0) (hide yes) (show_name no) (do_not_autoplace no) (effects (font (size 1.27 1.27))))
  (pin "1"))
 (symbol
  (lib_id "power:+3.3V")
  (at 210.82 76.2 0)
  (unit 1)
  (body_style 1)
  (exclude_from_sim no)
  (in_bom yes)
  (on_board yes)
  (in_pos_files yes)
  (dnp no)
  (property "Reference" "#PWR0116" (at 210.82 80.01 0) (hide yes) (show_name no) (do_not_autoplace no) (effects (font (size 1.27 1.27))))
  (property "Value" "+3.3V" (at 214.884 74.93 0) (show_name no) (do_not_autoplace no) (effects (font (size 1.27 1.27))))
  (property "Footprint" "" (at 210.82 76.2 0) (hide yes) (show_name no) (do_not_autoplace no) (effects (font (size 1.27 1.27))))
  (property "Datasheet" "" (at 210.82 76.2 0) (hide yes) (show_name no) (do_not_autoplace no) (effects (font (size 1.27 1.27))))
  (property "Description" "Power symbol creates a global label with name \"+3.3V\"" (at 210.82 76.2 0) (hide yes) (show_name no) (do_not_autoplace no) (effects (font (size 1.27 1.27))))
  (pin "1"))
 (symbol
  (lib_id "power:GND")
  (at 172.72 76.2 0)
  (unit 1)
  (body_style 1)
  (exclude_from_sim no)
  (in_bom yes)
  (on_board yes)
  (in_pos_files yes)
  (dnp no)
  (property "Reference" "#PWR0129" (at 172.72 82.55 0) (hide yes) (show_name no) (do_not_autoplace no) (effects (font (size 1.27 1.27))))
  (property "Value" "GND" (at 176.784 77.978 0) (show_name no) (do_not_autoplace no) (effects (font (size 1.27 1.27))))
  (property "Footprint" "" (at 172.72 76.2 0) (hide yes) (show_name no) (do_not_autoplace no) (effects (font (size 1.27 1.27))))
  (property "Datasheet" "" (at 172.72 76.2 0) (hide yes) (show_name no) (do_not_autoplace no) (effects (font (size 1.27 1.27))))
  (property "Description" "Power symbol creates a global label with name \"GND\" , ground" (at 172.72 76.2 0) (hide yes) (show_name no) (do_not_autoplace no) (effects (font (size 1.27 1.27))))
  (pin "1")))
